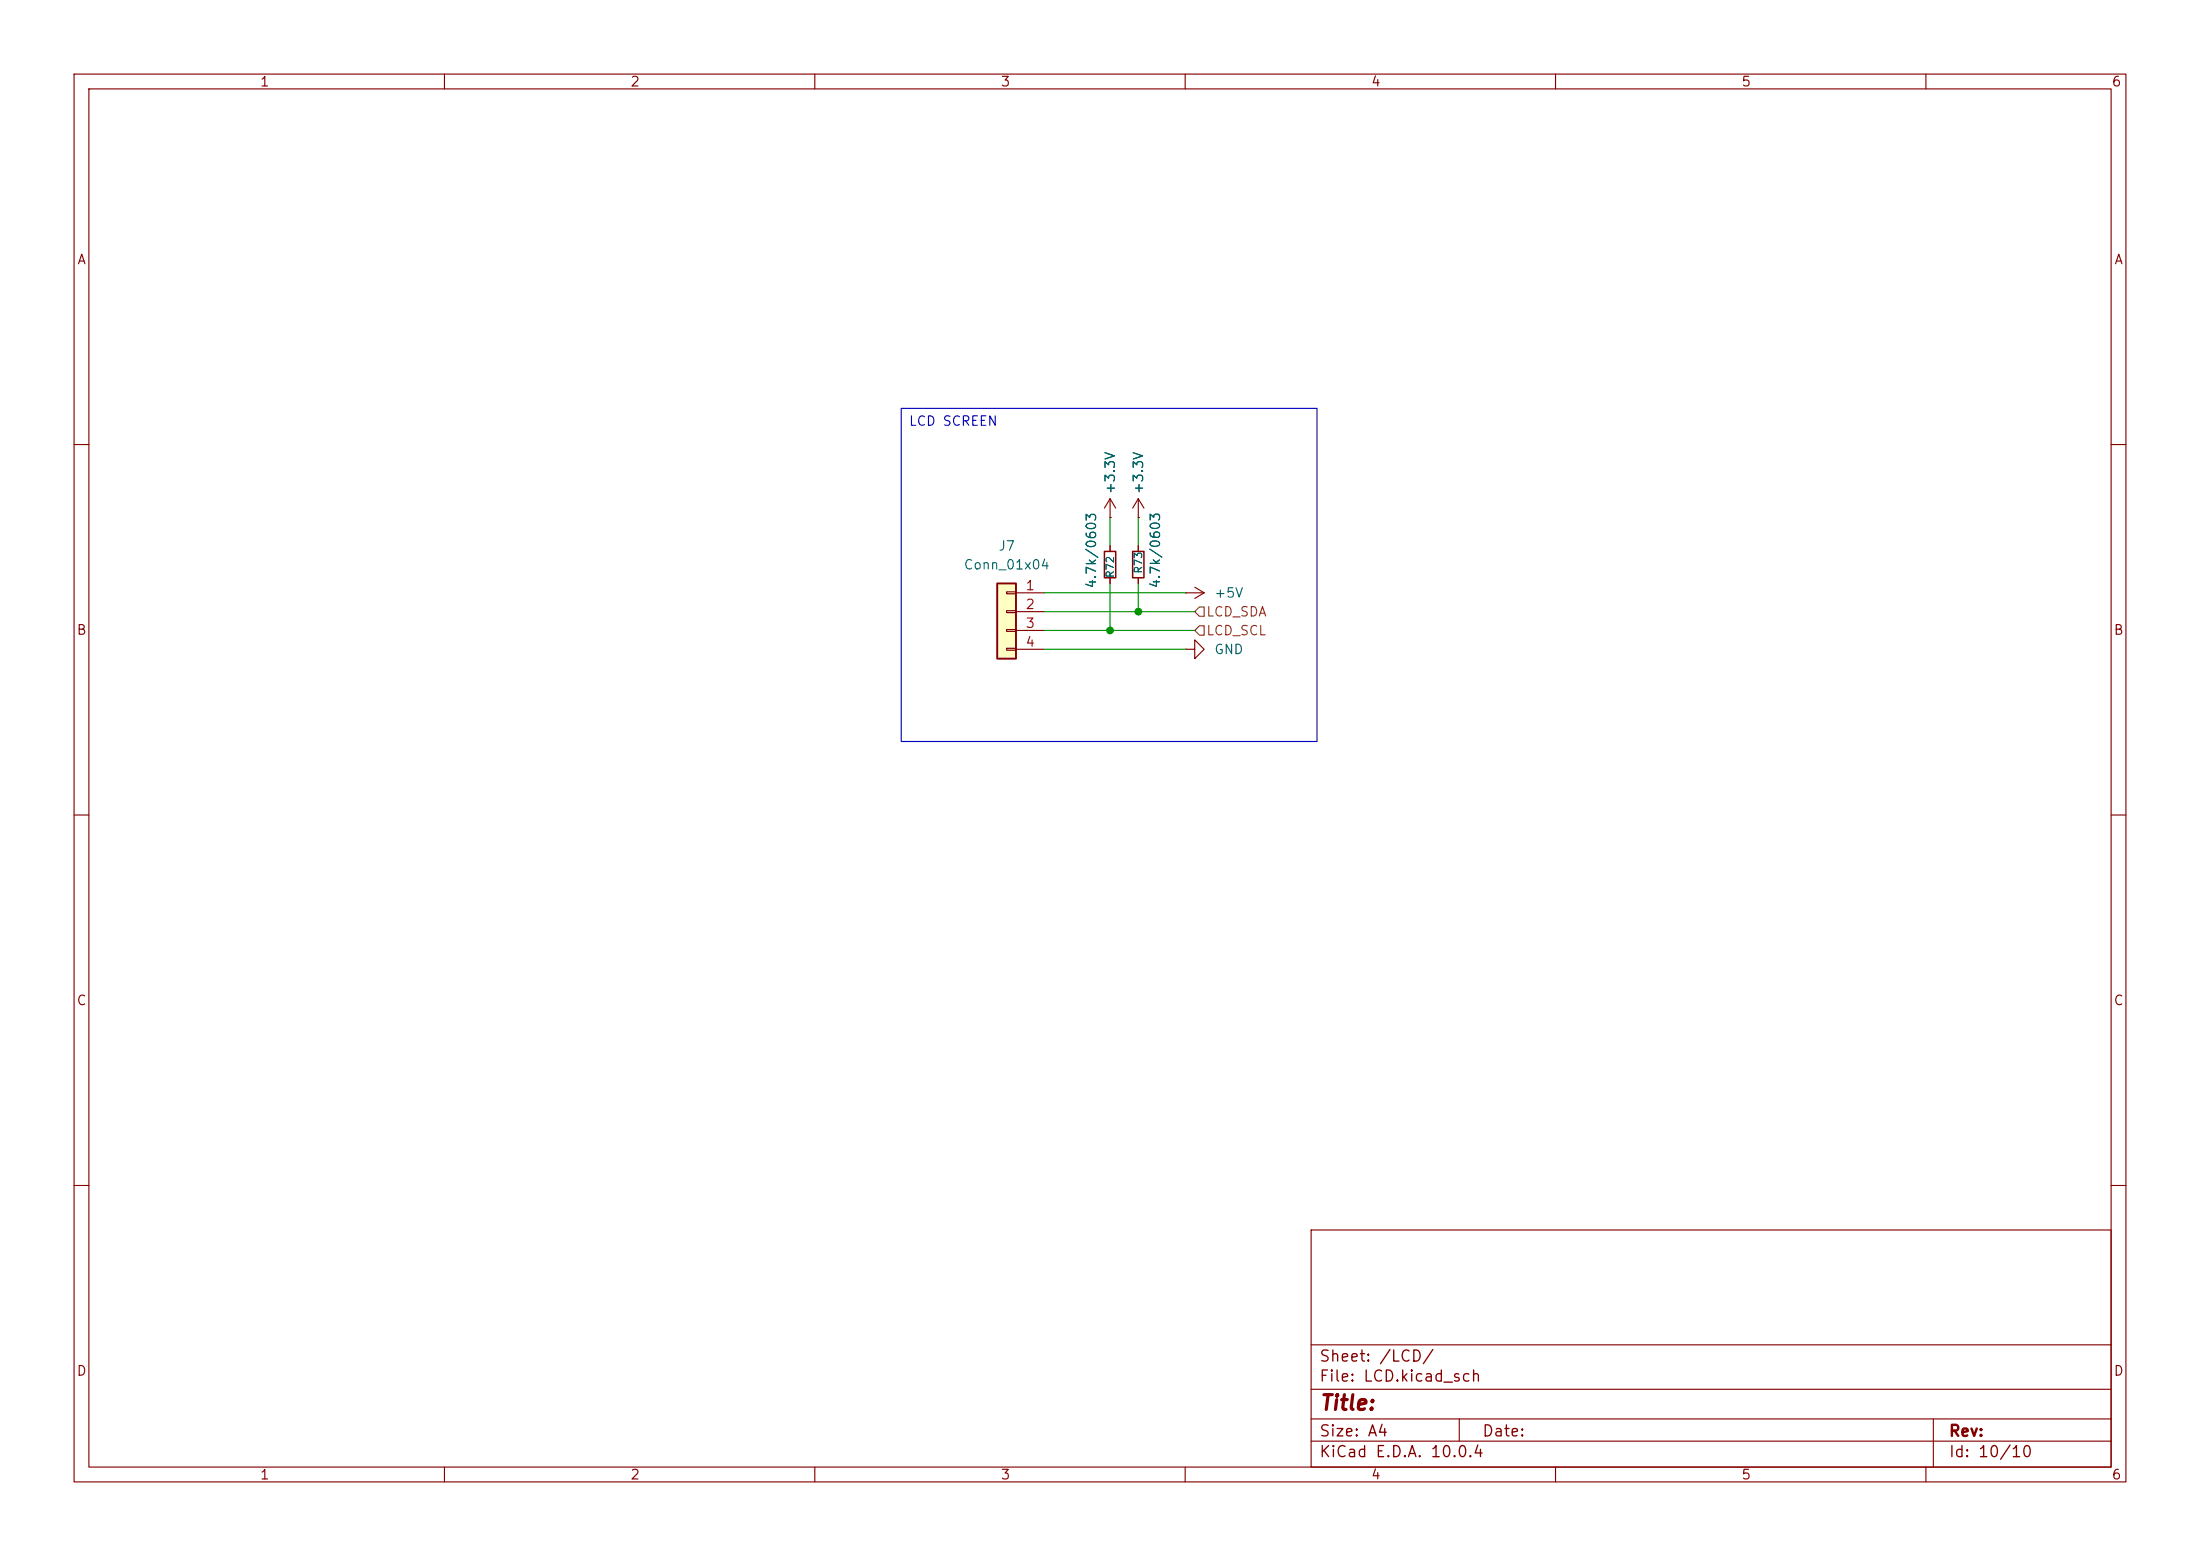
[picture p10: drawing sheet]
(kicad_sch
 (version 20260306)
 (generator "eeschema")
 (generator_version "10.0")
 (paper "A4")
 (lib_symbols
  (symbol "Connector_Generic:Conn_01x04"
   (pin_names
    (offset 1.016) (hide yes)) (exclude_from_sim no) (in_bom yes) (on_board yes)
   (in_pos_files yes)
   (duplicate_pin_numbers_are_jumpers no)
   (property "Reference" "J" (at 0 5.08 0) (show_name no) (do_not_autoplace no) (effects (font (size 1.27 1.27))))
   (property "Value" "Conn_01x04" (at 0 -7.62 0) (show_name no) (do_not_autoplace no) (effects (font (size 1.27 1.27))))
   (property "Footprint" "" (at 0 0 0) (show_name no) (do_not_autoplace no) (hide yes) (effects (font (size 1.27 1.27))))
   (property "Datasheet" "" (at 0 0 0) (show_name no) (do_not_autoplace no) (hide yes) (effects (font (size 1.27 1.27))))
   (property "Description" "Generic connector, single row, 01x04, script generated (kicad-library-utils/schlib/autogen/connector/)" (at 0 0 0) (show_name no) (do_not_autoplace no) (hide yes) (effects (font (size 1.27 1.27))))
   (symbol "Conn_01x04_1_1"
    (rectangle (start -1.27 3.81) (end 1.27 -6.35) (stroke (width 0.254) (type default)) (fill (type background)))
    (rectangle (start -1.27 2.667) (end 0 2.413) (stroke (width 0.1524) (type default)) (fill (type none)))
    (rectangle (start -1.27 0.127) (end 0 -0.127) (stroke (width 0.1524) (type default)) (fill (type none)))
    (rectangle (start -1.27 -2.413) (end 0 -2.667) (stroke (width 0.1524) (type default)) (fill (type none)))
    (rectangle (start -1.27 -4.953) (end 0 -5.207) (stroke (width 0.1524) (type default)) (fill (type none)))
    (pin passive line (at -5.08 2.54 0) (length 3.81) (name "Pin_1" (effects (font (size 1.27 1.27)))) (number "1" (effects (font (size 1.27 1.27)))))
    (pin passive line (at -5.08 0 0) (length 3.81) (name "Pin_2" (effects (font (size 1.27 1.27)))) (number "2" (effects (font (size 1.27 1.27)))))
    (pin passive line (at -5.08 -2.54 0) (length 3.81) (name "Pin_3" (effects (font (size 1.27 1.27)))) (number "3" (effects (font (size 1.27 1.27)))))
    (pin passive line (at -5.08 -5.08 0) (length 3.81) (name "Pin_4" (effects (font (size 1.27 1.27)))) (number "4" (effects (font (size 1.27 1.27))))))
   (embedded_fonts no))
  (symbol "Device:R_Small"
   (pin_numbers (hide yes))
   (pin_names
    (offset 0.254) (hide yes)) (exclude_from_sim no) (in_bom yes) (on_board yes)
   (in_pos_files yes)
   (duplicate_pin_numbers_are_jumpers no)
   (property "Reference" "R" (at 0 0 90) (show_name no) (do_not_autoplace no) (effects (font (size 1.016 1.016))))
   (property "Value" "R_Small" (at 1.778 0 90) (show_name no) (do_not_autoplace no) (effects (font (size 1.27 1.27))))
   (property "Footprint" "" (at 0 0 0) (show_name no) (do_not_autoplace no) (hide yes) (effects (font (size 1.27 1.27))))
   (property "Datasheet" "" (at 0 0 0) (show_name no) (do_not_autoplace no) (hide yes) (effects (font (size 1.27 1.27))))
   (property "Description" "Resistor, small symbol" (at 0 0 0) (show_name no) (do_not_autoplace no) (hide yes) (effects (font (size 1.27 1.27))))
   (symbol "R_Small_0_1"
    (rectangle (start -0.762 1.778) (end 0.762 -1.778) (stroke (width 0.2032) (type default)) (fill (type none))))
   (symbol "R_Small_1_1"
    (pin passive line (at 0 2.54 270) (length 0.762) (name "" (effects (font (size 1.27 1.27)))) (number "1" (effects (font (size 1.27 1.27)))))
    (pin passive line (at 0 -2.54 90) (length 0.762) (name "" (effects (font (size 1.27 1.27)))) (number "2" (effects (font (size 1.27 1.27))))))
   (embedded_fonts no))
  (symbol "power:+3.3V"
   (power global)
   (pin_numbers (hide yes))
   (pin_names
    (offset 0) (hide yes)) (exclude_from_sim no) (in_bom yes) (on_board yes)
   (in_pos_files yes)
   (duplicate_pin_numbers_are_jumpers no)
   (property "Reference" "#PWR" (at 0 -3.81 0) (show_name no) (do_not_autoplace no) (hide yes) (effects (font (size 1.27 1.27))))
   (property "Value" "+3.3V" (at 0 3.556 0) (show_name no) (do_not_autoplace no) (effects (font (size 1.27 1.27))))
   (property "Footprint" "" (at 0 0 0) (show_name no) (do_not_autoplace no) (hide yes) (effects (font (size 1.27 1.27))))
   (property "Datasheet" "" (at 0 0 0) (show_name no) (do_not_autoplace no) (hide yes) (effects (font (size 1.27 1.27))))
   (property "Description" "Power symbol creates a global label with name \"+3.3V\"" (at 0 0 0) (show_name no) (do_not_autoplace no) (hide yes) (effects (font (size 1.27 1.27))))
   (symbol "+3.3V_0_1"
    (polyline (pts (xy -0.762 1.27) (xy 0 2.54)) (stroke (width 0) (type default)) (fill (type none)))
    (polyline (pts (xy 0 2.54) (xy 0.762 1.27)) (stroke (width 0) (type default)) (fill (type none)))
    (polyline (pts (xy 0 0) (xy 0 2.54)) (stroke (width 0) (type default)) (fill (type none))))
   (symbol "+3.3V_1_1"
    (pin power_in line (at 0 0 90) (length 0) (name "" (effects (font (size 1.27 1.27)))) (number "1" (effects (font (size 1.27 1.27))))))
   (embedded_fonts no))
  (symbol "power:+5V"
   (power global)
   (pin_numbers (hide yes))
   (pin_names
    (offset 0) (hide yes)) (exclude_from_sim no) (in_bom yes) (on_board yes)
   (in_pos_files yes)
   (duplicate_pin_numbers_are_jumpers no)
   (property "Reference" "#PWR" (at 0 -3.81 0) (show_name no) (do_not_autoplace no) (hide yes) (effects (font (size 1.27 1.27))))
   (property "Value" "+5V" (at 0 3.556 0) (show_name no) (do_not_autoplace no) (effects (font (size 1.27 1.27))))
   (property "Footprint" "" (at 0 0 0) (show_name no) (do_not_autoplace no) (hide yes) (effects (font (size 1.27 1.27))))
   (property "Datasheet" "" (at 0 0 0) (show_name no) (do_not_autoplace no) (hide yes) (effects (font (size 1.27 1.27))))
   (property "Description" "Power symbol creates a global label with name \"+5V\"" (at 0 0 0) (show_name no) (do_not_autoplace no) (hide yes) (effects (font (size 1.27 1.27))))
   (symbol "+5V_0_1"
    (polyline (pts (xy -0.762 1.27) (xy 0 2.54)) (stroke (width 0) (type default)) (fill (type none)))
    (polyline (pts (xy 0 2.54) (xy 0.762 1.27)) (stroke (width 0) (type default)) (fill (type none)))
    (polyline (pts (xy 0 0) (xy 0 2.54)) (stroke (width 0) (type default)) (fill (type none))))
   (symbol "+5V_1_1"
    (pin power_in line (at 0 0 90) (length 0) (name "" (effects (font (size 1.27 1.27)))) (number "1" (effects (font (size 1.27 1.27))))))
   (embedded_fonts no))
  (symbol "power:GND"
   (power global)
   (pin_numbers (hide yes))
   (pin_names
    (offset 0) (hide yes)) (exclude_from_sim no) (in_bom yes) (on_board yes)
   (in_pos_files yes)
   (duplicate_pin_numbers_are_jumpers no)
   (property "Reference" "#PWR" (at 0 -6.35 0) (show_name no) (do_not_autoplace no) (hide yes) (effects (font (size 1.27 1.27))))
   (property "Value" "GND" (at 0 -3.81 0) (show_name no) (do_not_autoplace no) (effects (font (size 1.27 1.27))))
   (property "Footprint" "" (at 0 0 0) (show_name no) (do_not_autoplace no) (hide yes) (effects (font (size 1.27 1.27))))
   (property "Datasheet" "" (at 0 0 0) (show_name no) (do_not_autoplace no) (hide yes) (effects (font (size 1.27 1.27))))
   (property "Description" "Power symbol creates a global label with name \"GND\" , ground" (at 0 0 0) (show_name no) (do_not_autoplace no) (hide yes) (effects (font (size 1.27 1.27))))
   (symbol "GND_0_1"
    (polyline (pts (xy 0 0) (xy 0 -1.27) (xy 1.27 -1.27) (xy 0 -2.54) (xy -1.27 -1.27) (xy 0 -1.27)) (stroke (width 0) (type default)) (fill (type none))))
   (symbol "GND_1_1"
    (pin power_in line (at 0 0 270) (length 0) (name "" (effects (font (size 1.27 1.27)))) (number "1" (effects (font (size 1.27 1.27))))))
   (embedded_fonts no)))
 (text_box "LCD SCREEN"
  (exclude_from_sim no)
  (at 121.666 55.118 0)
  (size 56.134 44.958)
  (margins 0.9525 0.9525 0.9525 0.9525)
  (stroke (width 0) (type solid))
  (fill (type none))
  (effects (font (size 1.27 1.27)) (justify left top)))
 (junction
  (at 153.67 82.55)
  (diameter 0)
  (color 0 0 0 0))
 (junction
  (at 149.86 85.09)
  (diameter 0)
  (color 0 0 0 0))
 (wire
  (pts (xy 140.97 82.55) (xy 153.67 82.55))
  (stroke (width 0) (type default)))
 (wire
  (pts (xy 149.86 85.09) (xy 161.29 85.09))
  (stroke (width 0) (type default)))
 (wire
  (pts (xy 140.97 85.09) (xy 149.86 85.09))
  (stroke (width 0) (type default)))
 (wire
  (pts (xy 140.97 87.63) (xy 160.02 87.63))
  (stroke (width 0) (type default)))
 (wire
  (pts (xy 153.67 78.74) (xy 153.67 82.55))
  (stroke (width 0) (type default)))
 (wire
  (pts (xy 153.67 82.55) (xy 161.29 82.55))
  (stroke (width 0) (type default)))
 (wire
  (pts (xy 153.67 73.66) (xy 153.67 69.85))
  (stroke (width 0) (type default)))
 (wire
  (pts (xy 149.86 73.66) (xy 149.86 69.85))
  (stroke (width 0) (type default)))
 (wire
  (pts (xy 140.97 80.01) (xy 160.02 80.01))
  (stroke (width 0) (type default)))
 (wire
  (pts (xy 149.86 78.74) (xy 149.86 85.09))
  (stroke (width 0) (type default)))
 (hierarchical_label "LCD_SDA"
  (shape input)
  (at 161.29 82.55 0)
  (effects (font (size 1.27 1.27)) (justify left)))
 (hierarchical_label "LCD_SCL"
  (shape input)
  (at 161.29 85.09 0)
  (effects (font (size 1.27 1.27)) (justify left)))
 (symbol
  (lib_id "power:GND")
  (at 160.02 87.63 90)
  (unit 1)
  (body_style 1)
  (exclude_from_sim no)
  (in_bom yes)
  (on_board yes)
  (in_pos_files yes)
  (dnp no)
  (fields_autoplaced yes)
  (property "Reference" "#PWR0152" (at 166.37 87.63 0) (hide yes) (show_name no) (do_not_autoplace no) (effects (font (size 1.27 1.27))))
  (property "Value" "GND" (at 163.83 87.6299 90) (show_name no) (do_not_autoplace no) (effects (font (size 1.27 1.27)) (justify right)))
  (property "Footprint" "" (at 160.02 87.63 0) (hide yes) (show_name no) (do_not_autoplace no) (effects (font (size 1.27 1.27))))
  (property "Datasheet" "" (at 160.02 87.63 0) (hide yes) (show_name no) (do_not_autoplace no) (effects (font (size 1.27 1.27))))
  (property "Description" "Power symbol creates a global label with name \"GND\" , ground" (at 160.02 87.63 0) (hide yes) (show_name no) (do_not_autoplace no) (effects (font (size 1.27 1.27))))
  (pin "1"))
 (symbol
  (lib_id "power:+3.3V")
  (at 149.86 69.85 0)
  (unit 1)
  (body_style 1)
  (exclude_from_sim no)
  (in_bom yes)
  (on_board yes)
  (in_pos_files yes)
  (dnp no)
  (property "Reference" "#PWR0153" (at 149.86 73.66 0) (hide yes) (show_name no) (do_not_autoplace no) (effects (font (size 1.27 1.27))))
  (property "Value" "+3.3V" (at 149.86 66.802 90) (show_name no) (do_not_autoplace no) (effects (font (size 1.27 1.27)) (justify left)))
  (property "Footprint" "" (at 149.86 69.85 0) (hide yes) (show_name no) (do_not_autoplace no) (effects (font (size 1.27 1.27))))
  (property "Datasheet" "" (at 149.86 69.85 0) (hide yes) (show_name no) (do_not_autoplace no) (effects (font (size 1.27 1.27))))
  (property "Description" "Power symbol creates a global label with name \"+3.3V\"" (at 149.86 69.85 0) (hide yes) (show_name no) (do_not_autoplace no) (effects (font (size 1.27 1.27))))
  (pin "1"))
 (symbol
  (lib_id "Connector_Generic:Conn_01x04")
  (at 135.89 82.55 0)
  (mirror y)
  (unit 1)
  (body_style 1)
  (exclude_from_sim no)
  (in_bom yes)
  (on_board yes)
  (in_pos_files yes)
  (dnp no)
  (fields_autoplaced yes)
  (property "Reference" "J7" (at 135.89 73.66 0) (show_name no) (do_not_autoplace no) (effects (font (size 1.27 1.27))))
  (property "Value" "Conn_01x04" (at 135.89 76.2 0) (show_name no) (do_not_autoplace no) (effects (font (size 1.27 1.27))))
  (property "Footprint" "" (at 135.89 82.55 0) (hide yes) (show_name no) (do_not_autoplace no) (effects (font (size 1.27 1.27))))
  (property "Datasheet" "" (at 135.89 82.55 0) (hide yes) (show_name no) (do_not_autoplace no) (effects (font (size 1.27 1.27))))
  (property "Description" "Generic connector, single row, 01x04, script generated (kicad-library-utils/schlib/autogen/connector/)" (at 135.89 82.55 0) (hide yes) (show_name no) (do_not_autoplace no) (effects (font (size 1.27 1.27))))
  (pin "3")
  (pin "2")
  (pin "4")
  (pin "1"))
 (symbol
  (lib_id "power:+5V")
  (at 160.02 80.01 270)
  (unit 1)
  (body_style 1)
  (exclude_from_sim no)
  (in_bom yes)
  (on_board yes)
  (in_pos_files yes)
  (dnp no)
  (fields_autoplaced yes)
  (property "Reference" "#PWR0151" (at 156.21 80.01 0) (hide yes) (show_name no) (do_not_autoplace no) (effects (font (size 1.27 1.27))))
  (property "Value" "+5V" (at 163.83 80.0099 90) (show_name no) (do_not_autoplace no) (effects (font (size 1.27 1.27)) (justify left)))
  (property "Footprint" "" (at 160.02 80.01 0) (hide yes) (show_name no) (do_not_autoplace no) (effects (font (size 1.27 1.27))))
  (property "Datasheet" "" (at 160.02 80.01 0) (hide yes) (show_name no) (do_not_autoplace no) (effects (font (size 1.27 1.27))))
  (property "Description" "Power symbol creates a global label with name \"+5V\"" (at 160.02 80.01 0) (hide yes) (show_name no) (do_not_autoplace no) (effects (font (size 1.27 1.27))))
  (pin "1"))
 (symbol
  (lib_id "Device:R_Small")
  (at 153.67 76.2 0)
  (unit 1)
  (body_style 1)
  (exclude_from_sim no)
  (in_bom yes)
  (on_board yes)
  (in_pos_files yes)
  (dnp no)
  (property "Reference" "R73" (at 153.67 77.47 90) (show_name no) (do_not_autoplace no) (effects (font (size 1.016 1.016)) (justify left)))
  (property "Value" "4.7k/0603" (at 155.956 79.502 90) (show_name no) (do_not_autoplace no) (effects (font (size 1.27 1.27)) (justify left)))
  (property "Footprint" "Resistor_SMD:R_0603_1608Metric" (at 153.67 76.2 0) (hide yes) (show_name no) (do_not_autoplace no) (effects (font (size 1.27 1.27))))
  (property "Datasheet" "" (at 153.67 76.2 0) (hide yes) (show_name no) (do_not_autoplace no) (effects (font (size 1.27 1.27))))
  (property "Description" "Resistor, small symbol" (at 153.67 76.2 0) (hide yes) (show_name no) (do_not_autoplace no) (effects (font (size 1.27 1.27))))
  (property "link" "https://www.ozdisan.com/p/smt-smd-ve-cip-direncler-194/royalohm-0603saf1583t5e-505976" (at 153.67 76.2 90) (hide yes) (show_name no) (do_not_autoplace no) (effects (font (size 1.27 1.27))))
  (property "Link" "" (at 153.67 76.2 90) (hide yes) (show_name no) (do_not_autoplace no) (effects (font (size 1.27 1.27))))
  (property "manufacture" "" (at 153.67 76.2 90) (hide yes) (show_name no) (do_not_autoplace no) (effects (font (size 1.27 1.27))))
  (property "manufacture part number" "" (at 153.67 76.2 90) (hide yes) (show_name no) (do_not_autoplace no) (effects (font (size 1.27 1.27))))
  (pin "1")
  (pin "2"))
 (symbol
  (lib_id "power:+3.3V")
  (at 153.67 69.85 0)
  (unit 1)
  (body_style 1)
  (exclude_from_sim no)
  (in_bom yes)
  (on_board yes)
  (in_pos_files yes)
  (dnp no)
  (property "Reference" "#PWR0154" (at 153.67 73.66 0) (hide yes) (show_name no) (do_not_autoplace no) (effects (font (size 1.27 1.27))))
  (property "Value" "+3.3V" (at 153.67 66.802 90) (show_name no) (do_not_autoplace no) (effects (font (size 1.27 1.27)) (justify left)))
  (property "Footprint" "" (at 153.67 69.85 0) (hide yes) (show_name no) (do_not_autoplace no) (effects (font (size 1.27 1.27))))
  (property "Datasheet" "" (at 153.67 69.85 0) (hide yes) (show_name no) (do_not_autoplace no) (effects (font (size 1.27 1.27))))
  (property "Description" "Power symbol creates a global label with name \"+3.3V\"" (at 153.67 69.85 0) (hide yes) (show_name no) (do_not_autoplace no) (effects (font (size 1.27 1.27))))
  (pin "1"))
 (symbol
  (lib_id "Device:R_Small")
  (at 149.86 76.2 180)
  (unit 1)
  (body_style 1)
  (exclude_from_sim no)
  (in_bom yes)
  (on_board yes)
  (in_pos_files yes)
  (dnp no)
  (property "Reference" "R72" (at 149.86 74.93 90) (show_name no) (do_not_autoplace no) (effects (font (size 1.016 1.016)) (justify left)))
  (property "Value" "4.7k/0603" (at 147.32 69.088 90) (show_name no) (do_not_autoplace no) (effects (font (size 1.27 1.27)) (justify left)))
  (property "Footprint" "Resistor_SMD:R_0603_1608Metric" (at 149.86 76.2 0) (hide yes) (show_name no) (do_not_autoplace no) (effects (font (size 1.27 1.27))))
  (property "Datasheet" "" (at 149.86 76.2 0) (hide yes) (show_name no) (do_not_autoplace no) (effects (font (size 1.27 1.27))))
  (property "Description" "Resistor, small symbol" (at 149.86 76.2 0) (hide yes) (show_name no) (do_not_autoplace no) (effects (font (size 1.27 1.27))))
  (property "link" "https://www.ozdisan.com/p/smt-smd-ve-cip-direncler-194/royalohm-0603saf1583t5e-505976" (at 149.86 76.2 90) (hide yes) (show_name no) (do_not_autoplace no) (effects (font (size 1.27 1.27))))
  (property "Link" "" (at 149.86 76.2 90) (hide yes) (show_name no) (do_not_autoplace no) (effects (font (size 1.27 1.27))))
  (property "manufacture" "" (at 149.86 76.2 90) (hide yes) (show_name no) (do_not_autoplace no) (effects (font (size 1.27 1.27))))
  (property "manufacture part number" "" (at 149.86 76.2 90) (hide yes) (show_name no) (do_not_autoplace no) (effects (font (size 1.27 1.27))))
  (pin "1")
  (pin "2")))
